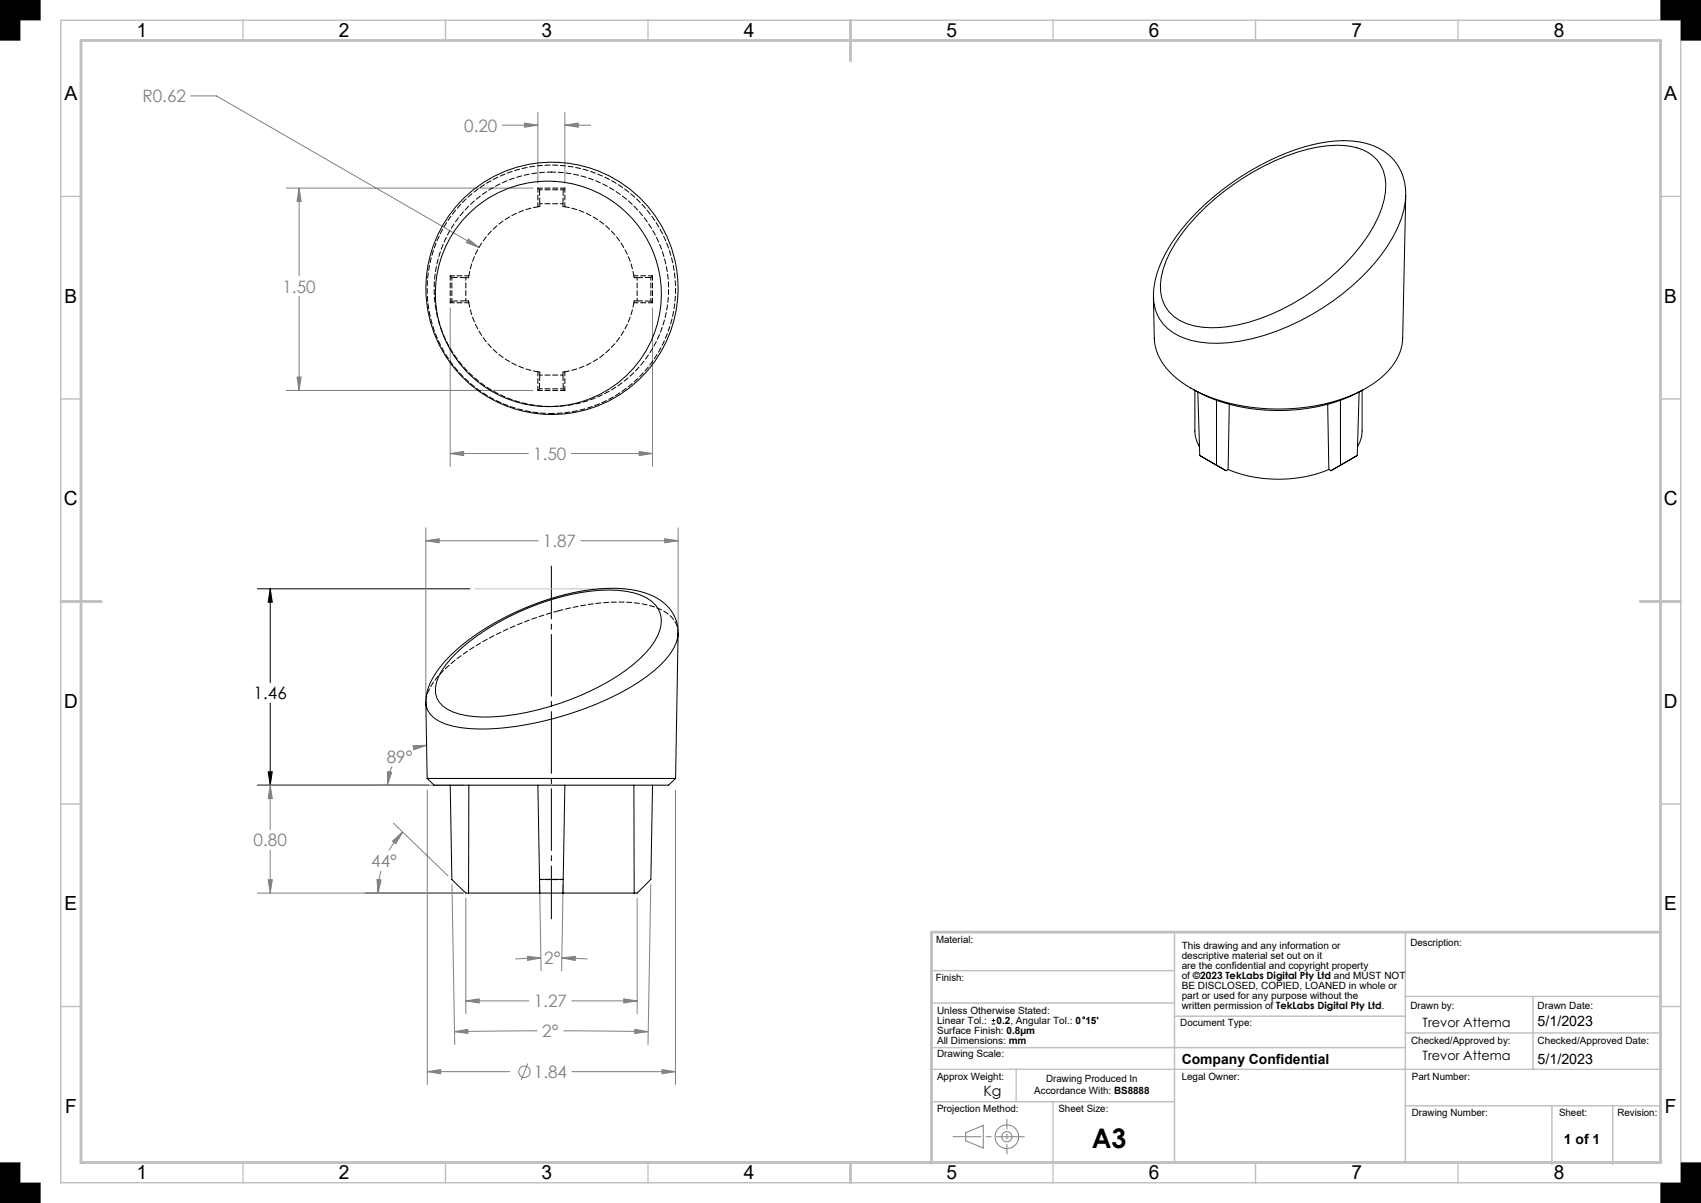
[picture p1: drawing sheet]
<svg xmlns="http://www.w3.org/2000/svg" width="420mm" height="297mm" viewBox="0 0 420 297" stroke-linecap="round" stroke-linejoin="round" font-family="sans-serif">
<g fill="none" stroke="#808080" stroke-width=".25">
<path d="M47.1 23.7h6.4l64.8 37.4M124 30.9h8.8M129.5 30.4l3.3 .5-3.3 .5zM132.8 27.7v17.5M139.5 30.9l3.3-.5v1zM139.5 27.7v17.5M139.5 30.9h6.3M70.7 46.4h60.8M73.8 46.4l.6 3.3h-1.1zM73.8 46.4v21.7M115.7 59l2.6 2.1-3.2-1.2zM73.8 73.2v23.2"/>
<path d="M111.2 76v39.1M161.1 76v39.1M70.7 96.4h60.8M73.3 93.1h1.1l-.6 3.3zM111.2 112l3.3-.5v1zM111.2 112h19.3M141 112h20.1M157.8 111.5l3.3 .5-3.3 .5zM105.1 133.5l3.3-.5v1zM105.1 130.3v41.9M105.1 133.5h27.8M143.4 133.5h24"/>
<path d="M164.1 133l3.3 .5-3.3 .5zM167.4 130.3v24.8M63.5 193.8h51M66.7 193.8l.5 3.3h-1zM66.7 193.8v11M95.7 190.5l1 .2-1 3.1zM96.8 189.3l-.8 2.2-.3 2.3M102 184.1l3.3-.1-3.1 1.1zM105.3 184l-2.2 .3M105.5 195.1v72.7M166.8 195.1v72.7M66.2 217.2h1l-.5 3.3z"/>
<path d="M66.7 209.9v10.6M93.1 217.2h1l-.8 3.3zM94 215l-.5 2.7-.2 2.8M96.9 207.6l2.5-2.2-1.7 2.9zM97.1 203.2l13.6 13.1M99.4 205.4a21.7 21.7 0 0 0-3.4 4.6M111.6 218.4l.7 39.5M133.2 218.4l.4 21.3M139 218.4l-.3 21.3M160.7 218.4l-.7 39.5M63.5 220.5h50.9M115 221.8v28.5"/>
<path d="M130.2 236.1l3.4 .4-3.3 .6zM133.6 236.5l-6.4 .3M138.7 236.5l3.3-.4v1zM138.7 236.5l6.4 .3M157.3 221.8v28.5M112.2 254.7l3.3-.6v1zM115 247.1l3.3-.5v1zM115 247.1h15.6M132.7 254.5l-20.5 .2M139.1 254.5l21 .2M141.2 247.1h16.1M154 246.6l3.3 .5-3.3 .5z"/>
<path d="M156.8 254.1l3.3 .6-3.4 .4zM105.5 264.6l3.3-.5v1zM105.5 264.6h20.4M130.3 262.6l-1.6 4M141.2 264.6h25.6M163.5 264.1l3.3 .5-3.3 .5zM238.4 279.6l4.4-1.7v5.5l-4.4-1.8z"/>
<circle cx="129.5" cy="264.6" r="1.41"/>
<circle cx="248.6" cy="280.6" r="1.26"/>
<circle cx="248.6" cy="280.6" r="2.92"/>
</g>
<path d="M248.6 276.4v8.5" fill="none" stroke="#808080" stroke-width=".25" stroke-dasharray="15.2 1.3 1.3 1.3" stroke-dashoffset="12.9"/>
<path d="M235.3 280.6h17.6" fill="none" stroke="#808080" stroke-width=".25" stroke-dasharray="15.2 1.3 1.3 1.3" stroke-dashoffset="8.3"/>
<path d="M0 0h10v5h-5v5h-5zM410 0h10v10h-5v-5h-5zM117.3 145.4h36.9M0 287h5v5h5v5h-10zM410 292h5v-5h5v10h-10z" fill="none" stroke="#c0c0c0" stroke-width=".25"/>
<g fill="none" stroke="#c0c0c0" stroke-width=".35">
<path d="M15 5h400v287h-400zM60 5v5M110 5v5M160 5v5M260 5v5M310 5v5M360 5v5M15 48.5h5M410 48.5h5M15 98.5h5M410 98.5h5M15 198.5h5"/>
<path d="M410 198.5h5M230 239.6h60M290 230.1v57M347 230.1v57M15 248.5h5M230 258.6h117M230 247.6h60M290 250.9h57M347 255h63M347 246h63M378.5 246v18M410 248.5h5"/>
<path d="M230 272h60M230 264h180M250.9 264v8M260 272v20M347 273h63M383.2 273v14.5M398.2 273v14.5M60 287v5M110 287v5M160 287v5M310 287v5M360 287v5"/>
</g>
<path d="M20 10h390v277h-390zM210 5v10M15 148.5h10M405 148.5h10M410 230.1h-180v57M210 287v5" fill="none" stroke="#c0c0c0" stroke-width=".7"/>
<path d="M0 0v10h5v-5h5v-5zM0 287v10h10v-5h-5v-5zM415 287v5h-5v5h10v-10zM410 0v5h5v5h5v-10z" fill-rule="evenodd" fill="#000"/>
<g fill="none" stroke="#010000" stroke-width=".25">
<path d="M244.9 252.8h.8M244.9 251.9h.8M245.3 251.5v.9"/>
<circle cx="267.6" cy="251.3" r=".22"/>
</g>
<path d="M63.5 145.4h52.5M66.7 145.4l.5 3.3h-1zM66.7 145.4v23.1M66.7 173.6v20.2M63.5 193.8h42.4M66.2 190.5h1l-.5 3.3z" fill="none" stroke="#000" stroke-width=".25"/>
<path d="M136.1 226.8v-87" fill="none" stroke="#000" stroke-width=".25" stroke-dasharray="15.2 1.3 1.3 1.3" stroke-dashoffset="2.2"/>
<path d="M66.7 145.4l.5 3.3h-1zM66.2 190.5h1l-.5 3.3z" fill="#000"/>
<path d="M163.5 264.1l3.3 .5-3.3 .5zM105.5 264.6l3.3-.5v1zM164.1 133l3.3 .5-3.3 .5zM105.1 133.5l3.3-.5v1zM102 184.1l3.3-.1-3.1 1.1zM95.7 190.5l1 .2-1 3.1zM66.2 217.2h1l-.5 3.3zM66.7 193.8l.5 3.3h-1zM156.8 254.1l3.3 .6-3.4 .4zM112.2 254.7l3.3-.6v1zM138.7 236.5l3.3-.4v1zM130.2 236.1l3.4 .4-3.3 .6zM96.9 207.6l2.5-2.2-1.7 2.9zM93.1 217.2h1l-.8 3.3zM154 246.6l3.3 .5-3.3 .5zM115 247.1l3.3-.5v1zM111.2 112l3.3-.5v1zM157.8 111.5l3.3 .5-3.3 .5zM115.7 59l-.6 .9 3.2 1.2zM73.8 46.4l.6 3.3h-1.1zM73.3 93.1h1.1l-.6 3.3zM129.5 30.4l3.3 .5-3.3 .5zM139.5 30.9l3.3-.5v1z" fill="#808080"/>
<g fill="none" stroke="#000" stroke-width=".25">
<path d="M295.4 52.6a63.3 63.3 0 0 1 29.8-17.1 22.4 22.4 0 0 1 16 1.5 12.3 12.3 0 0 1 5.9 11.3l-.8 35.2a13.8 13.8 0 0 1-6.2 10.5 41.4 41.4 0 0 1-24.8 7 41.9 41.9 0 0 1-23.6-6.7 14.2 14.2 0 0 1-6.7-10.8l-.2-10.2a24.4 24.4 0 0 1 5.3-14.5l1.9-2.5zM295.5 53.3a58.9 58.9 0 0 1 30-17 18.5 18.5 0 0 1 12.3 1.3 9.2 9.2 0 0 1 4.3 9.8 29 29 0 0 1-7.7 15.3 55.4 55.4 0 0 1-28.8 17.5 23.4 23.4 0 0 1-12.6-.3 9.5 9.5 0 0 1-6.3-11.5 28.6 28.6 0 0 1 6.7-12.7zM347.1 48.3a24 24 0 0 1-4.7 12.8 58.3 58.3 0 0 1-36.2 23.1 25.9 25.9 0 0 1-15.2-1.3 10.4 10.4 0 0 1-6.2-9.6M294.8 96.2a45.7 45.7 0 0 0 34.5 3.2l4.1-1.5 3.2-1.7M295 96.4v10.4a7.6 7.6 0 0 0 1.2 3.5M295.8 96.8l.4 15.7 6.5 3.7 .5-.3M300.4 98.8v16M303.5 99.8l-.3 16.1M327.8 99.8l.3 16.1M331 98.8v16M335.6 96.8l-.5 15.7-6.5 3.7M336.3 96.4v10.4a7.6 7.6 0 0 1-1.1 3.5"/>
<path d="M303.2 115.9a33.4 33.4 0 0 0 24.9 0M328.1 115.9l.5 .3M332.7 113.9l-4.1 2.3M167.4 156.3l-.6 35.9M105.1 173.4l.4 18.8M111.2 161.9a64.1 64.1 0 0 1 39.6-16.7 20.5 20.5 0 0 1 12.9 3.5 9.1 9.1 0 0 1 .9 13.9 46.1 46.1 0 0 1-17.1 11.1 75.4 75.4 0 0 1-31.5 6.2 17.4 17.4 0 0 1-8.8-2.6 5.6 5.6 0 0 1-1.8-6.4 19.6 19.6 0 0 1 5.8-9zM112.5 161.4a61.7 61.7 0 0 1 35.5-15.7 21.5 21.5 0 0 1 11.6 1.9 6.6 6.6 0 0 1 2.8 9.4 29.4 29.4 0 0 1-12 11.2 65.7 65.7 0 0 1-31 8.8 16 16 0 0 1-10-2.7 5.8 5.8 0 0 1-1-7.4 20.6 20.6 0 0 1 4.1-5.5zM105.5 192.2h61.3M105.5 192.2l1.7 1.6h57.9l1.7-1.6M111.2 193.8l.4 23.4 3.4 3.3h.7M115.8 193.8l-.1 26.7M132.8 193.8l.5 26.7"/>
<path d="M139.5 193.8l-.5 26.7M156.5 193.8l.1 26.7M161.1 193.8l-.4 23.3-3.4 3.4h-.7M133.2 217.1h5.9M115.7 220.5h17.6M133.3 220.5h5.7M139 220.5h17.6"/>
<circle cx="135.4" cy="72.6" r="27.9"/>
<circle cx="136.3" cy="71.2" r="31.1"/>
</g>
<path d="M133.3 50.3h5.7M139.1 46.9h-5.9M111.6 68.5v5.8M115 74.3v-5.7M157.3 68.6v5.7M160.7 74.3v-5.8M133.2 96h5.9M139 92.6h-5.7M139.1 217.2h-5.9" fill="none" stroke="#000" stroke-width=".25" stroke-dasharray="1.3 .6" stroke-dashoffset=".6"/>
<g fill="none" stroke="#000" stroke-width=".25" stroke-dasharray="1.3 .6" stroke-dashoffset=".2">
<path d="M132.8 46.4v4.6M136.1 42.5a28.9 28.9 0 0 1 25.4 42.9 28.9 28.9 0 0 1-49.9 1.4 28.9 28.9 0 0 1 22.9-44.3h1.6M139.5 46.4v4.6M139.5 46.4h-6.7M111.2 68.1v6.6M111.2 68.1h4.6M111.2 74.7h4.6M156.5 68.1h4.6M156.5 74.7h4.6M161.1 68.1v6.6M132.8 91.8v4.6M139.5 91.8v4.6"/>
<path d="M139.5 96.4h-6.7M138 150.8a52.3 52.3 0 0 1 19.9-1.8 11.9 11.9 0 0 1 8.7 4.4l.5 .9 .3 2"/>
</g>
<g fill="none" stroke="#000" stroke-width=".25" stroke-dasharray="1.3 .6">
<path d="M132.8 51h.5M133.2 46.9l-.4-.5M139.1 46.9l.4-.5M139.5 51h-.5M111.6 68.5l-.4-.4M111.6 74.3l-.4 .4M115.8 68.1l-.1 .5M115.8 74.7l-.1-.4M156.6 68.6l-.1-.5M156.6 74.3l-.1 .4M160.7 68.5l.4-.4M160.7 74.3l.4 .4"/>
<path d="M133.2 96l-.4 .4M133.3 91.9l-.5-.1M139 91.9l.5-.1M139.1 96l.4 .4M105.2 173.1a12 12 0 0 1 4.1-7.3 64.5 64.5 0 0 1 26.2-14.3l2.5-.7M105.2 173.4v-.2"/>
</g>
<path d="M136.1 102.1a30.7 30.7 0 0 0 26.9-45.5 30.7 30.7 0 0 0-52.8-1.5 30.7 30.7 0 0 0 24.3 46.9l1.6 .1" fill="none" stroke="#000" stroke-width=".25" stroke-dasharray="1.3 .6" stroke-dashoffset=".5"/>
<path d="M139.5 51a20.6 20.6 0 0 1 17 17.1M115.8 68.1a20.6 20.6 0 0 1 17-17.1M156.5 74.7a20.6 20.6 0 0 1-17 17.1M132.8 91.8a20.6 20.6 0 0 1-17-17.1" fill="none" stroke="#000" stroke-width=".25" stroke-dasharray="1.3 .6" stroke-dashoffset=".1"/>
<path d="M133.2 46.9l.1 3.4M139 50.3l.1-3.4M111.6 74.3h3.4M115 68.6l-3.4-.1M157.3 74.3h3.4M160.7 68.5l-3.4 .1M133.3 92.6l-.1 3.4M139.1 96l-.1-3.4" fill="none" stroke="#000" stroke-width=".25" stroke-dasharray="1.3 .6" stroke-dashoffset="-.1"/>
<path d="M157.3 74.3h-.7M157.3 68.6h-.7M133.3 92.6v-.7M139 92.6v-.7" fill="none" stroke="#000" stroke-width=".25" stroke-dasharray="1.3 .6" stroke-dashoffset=".4"/>
<path d="M133.3 51v-.7M139 51v-.7M115.7 74.3h-.7M115.7 68.6h-.7" fill="none" stroke="#000" stroke-width=".25" stroke-dasharray="1.3 .6" stroke-dashoffset=".3"/>
<text font-size="6.7" fill="#010000" x="269.6" y="283.5">A3</text>
<g font-size="4.8" fill="#010000">
<text x="33.8" y="9.2">1</text>
<text x="83.7" y="9.2">2</text>
<text x="133.7" y="9.2">3</text>
<text x="183.7" y="9.2">4</text>
<text x="233.7" y="9.2">5</text>
<text x="283.7" y="9.2">6</text>
<text x="333.7" y="9.2">7</text>
<text x="383.7" y="9.2">8</text>
<text x="15.9" y="24.7">A</text>
<text x="410.9" y="24.7">A</text>
<text x="15.9" y="74.7">B</text>
<text x="410.9" y="74.7">B</text>
<text x="15.8" y="124.7">C</text>
<text x="410.8" y="124.7">C</text>
<text x="15.8" y="174.7">D</text>
<text x="410.8" y="174.7">D</text>
<text x="15.9" y="224.7">E</text>
<text x="410.9" y="224.7">E</text>
<text x="16.1" y="274.7">F</text>
<text x="411.1" y="274.7">F</text>
<text x="33.8" y="291.2">1</text>
<text x="83.7" y="291.2">2</text>
<text x="133.7" y="291.2">3</text>
<text x="183.7" y="291.2">4</text>
<text x="233.7" y="291.2">5</text>
<text x="283.7" y="291.2">6</text>
<text x="333.7" y="291.2">7</text>
<text x="383.7" y="291.2">8</text>
</g>
<g font-size="4.2" fill="#808080">
<text x="35.1" y="25.3">R0.62</text>
<text x="114.6" y="32.5">0.20</text>
<text x="69.7" y="72.2">1.50</text>
<text x="131.7" y="113.6">1.50</text>
<text x="134" y="135.1">1.87</text>
<text x="95.5" y="188.3">89°</text>
<text x="62.6" y="208.9">0.80</text>
<text x="91.7" y="214.1">44°</text>
<text x="134.4" y="238.1">2°</text>
<text x="131.8" y="248.7">1.27</text>
<text x="133.9" y="256.1">2°</text>
<text x="131.8" y="266.2">1.84</text>
</g>
<text font-size="4.2" x="62.6" y="172.6">1.46</text>
<g font-size="3.5" fill="#010000">
<text x="379.6" y="253.4">5/1/2023</text>
<text x="379.6" y="262.7">5/1/2023</text>
<text x="242.8" y="270.7">Kg</text>
</g>
<g font-size="3.4" fill="#010000">
<text x="291.8" y="262.7">Company Confidential</text>
<text x="386.2" y="282.4">1 of 1</text>
</g>
<g font-size="3.2" fill="#010000">
<text x="351.3" y="253.4">Trevor Attema</text>
<text x="351.3" y="261.6">Trevor Attema</text>
</g>
<g font-size="2.5" fill="#010000">
<text x="231.1" y="232.8">Material:</text>
<text x="348.3" y="233.5">Description:</text>
<text x="291.8" y="234.2">This drawing and any information or</text>
<text x="291.8" y="236.7">descriptive material set out on it</text>
<text x="291.8" y="239.2">are the confidential and copyright property</text>
<text x="231.1" y="242.2">Finish:</text>
<text x="291.8" y="241.6">of ©2023 TekLabs Digital Pty Ltd and MUST NOT</text>
<text x="291.8" y="244.1">BE DISCLOSED, COPIED, LOANED in whole or</text>
<text x="231.4" y="250.3">Unless Otherwise Stated:</text>
<text x="291.8" y="246.6">part or used for any purpose without the</text>
<text x="291.8" y="249">written permission of TekLabs Digital Pty Ltd.</text>
<text x="348.3" y="249">Drawn by:</text>
<text x="379.6" y="249">Drawn Date:</text>
<text x="231.4" y="252.8">Linear Tol.:</text>
<text x="231.4" y="255.2">Surface Finish: 0.8µm</text>
<text x="231.4" y="257.7">All Dimensions: mm</text>
<text x="246.1" y="252.8">0.2, Angular Tol.: 0</text>
<text x="268" y="252.8">15'</text>
<text x="291.4" y="253.4">Document Type:</text>
<text x="348.4" y="257.7">Checked/Approved by:</text>
<text x="379.6" y="257.7">Checked/Approved Date:</text>
<text x="231.4" y="261.1">Drawing Scale:</text>
<text x="231.4" y="266.7">Approx Weight:</text>
<text x="255.4" y="270">Accordance With: BS8888</text>
<text x="258.3" y="267.2">Drawing Produced In</text>
<text x="291.8" y="266.7">Legal Owner:</text>
<text x="348.6" y="266.7">Part Number:</text>
<text x="231.4" y="274.6">Projection Method:</text>
<text x="261.3" y="274.5">Sheet Size:</text>
<text x="348.6" y="275.4">Drawing Number:</text>
<text x="384.9" y="275.4">Sheet:</text>
<text x="399.4" y="275.4">Revision:</text>
</g>
</svg>
